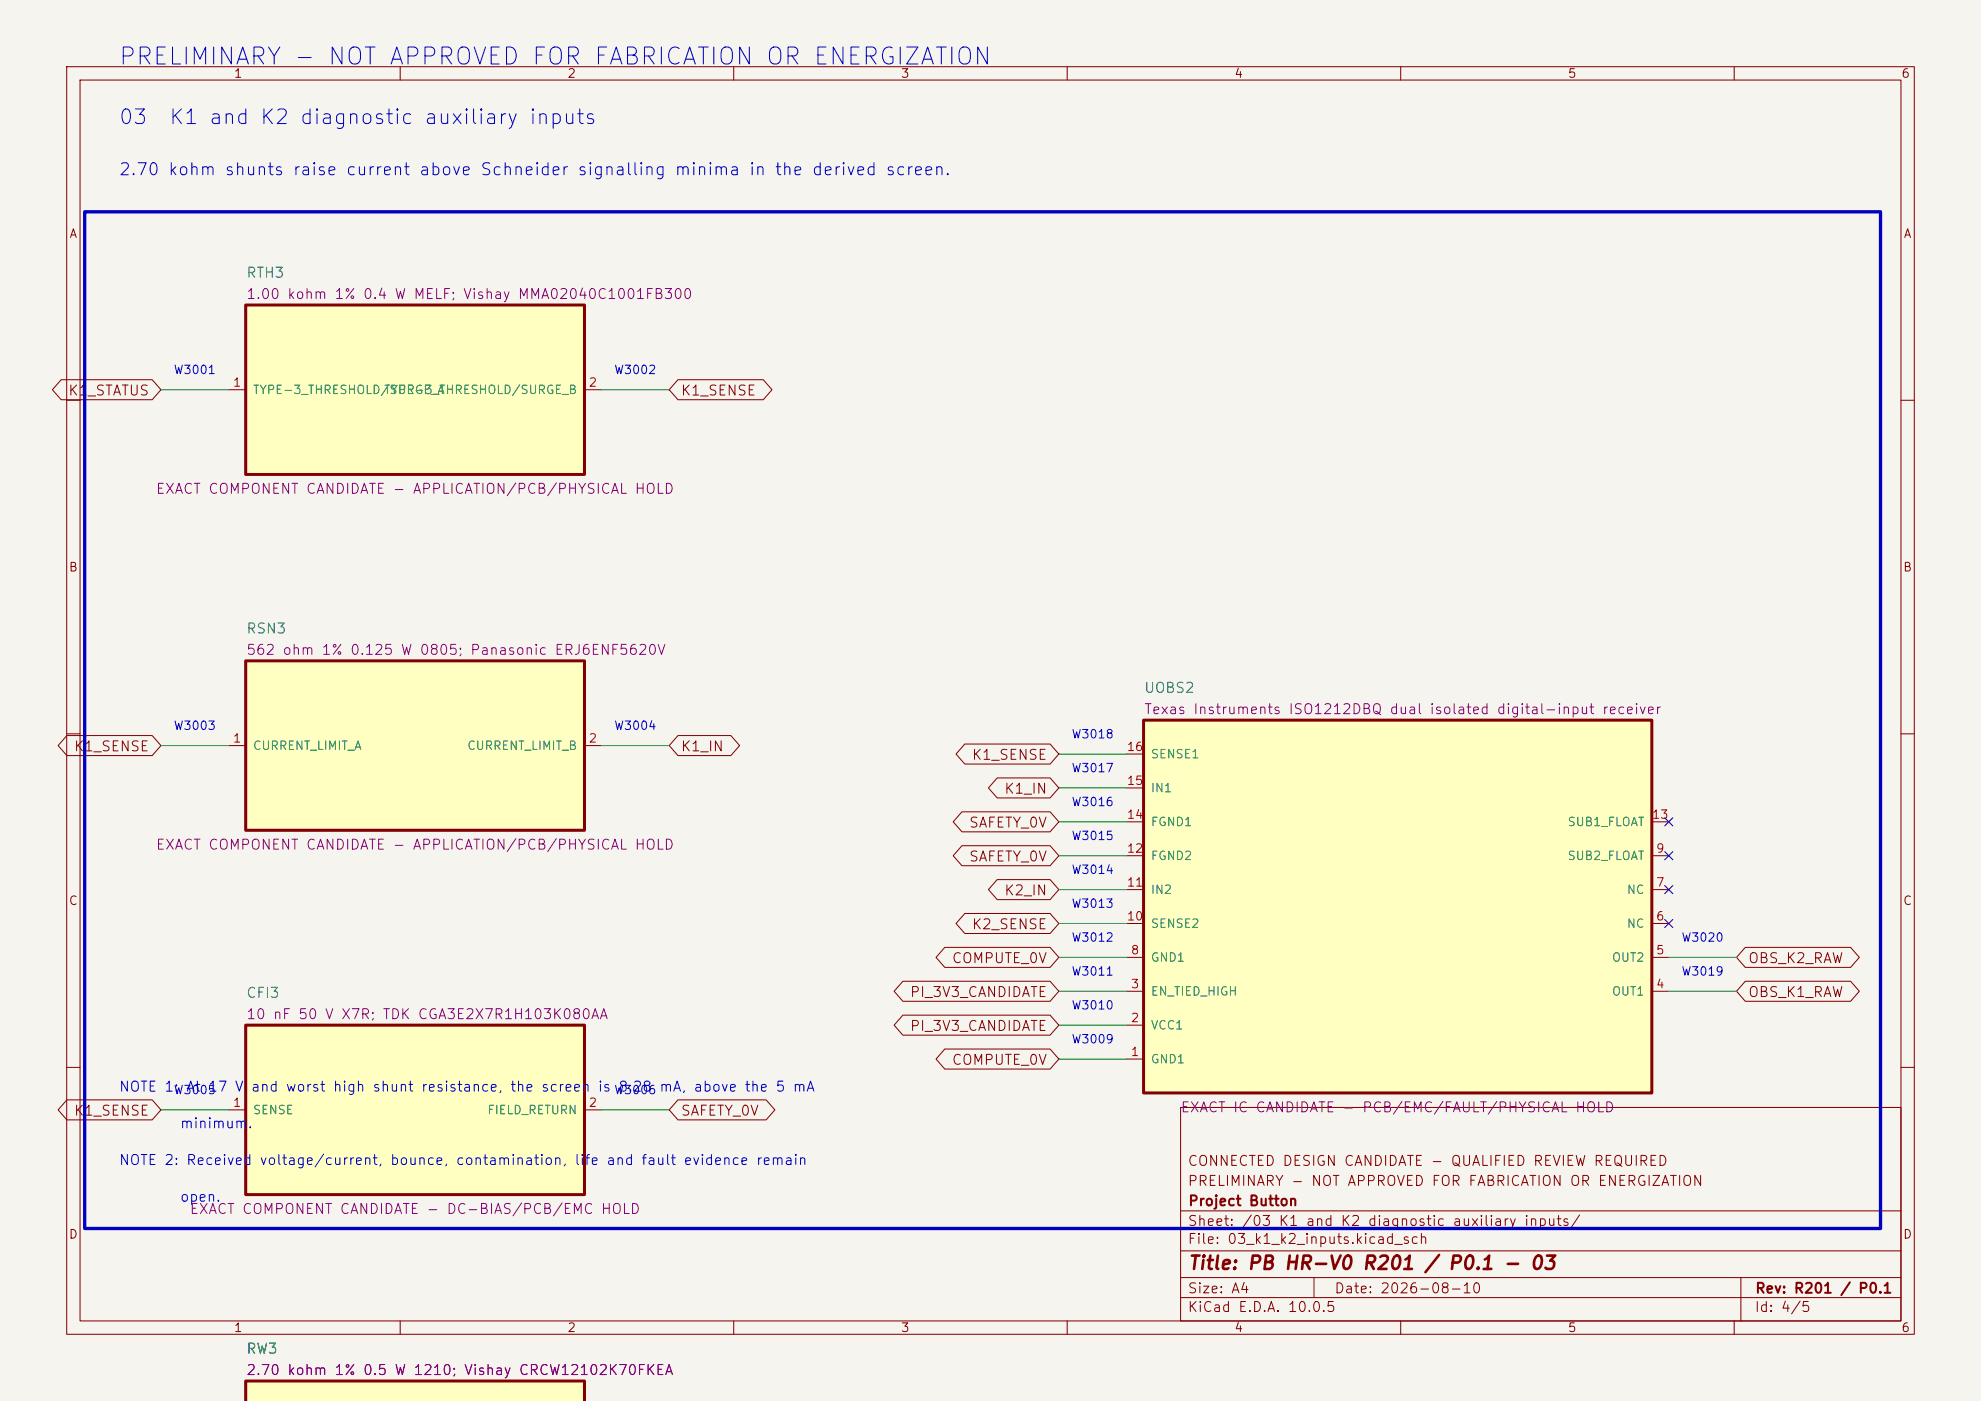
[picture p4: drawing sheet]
<svg xmlns="http://www.w3.org/2000/svg" width="297mm" height="210mm" viewBox="0 0 297 210" stroke-linecap="round" stroke-linejoin="round" font-family="sans-serif">
<path d="M0 0h297v210h-297z" fill="#f5f4ef" stroke="#f5f4ef" stroke-width=".15"/>
<g fill="none" stroke="#840000" stroke-width=".15">
<path d="M10 10h277v190h-277zM12 12h273v186h-273zM60 10v2M110 10v2M160 10v2M210 10v2M260 10v2M10 60h2M285 60h2M10 110h2M285 110h2M10 160h2"/>
<path d="M177 166h108v32h-108zM285 160h2M60 198v2M110 198v2M160 198v2M177 194.5h108M177 191.5h108M177 187.5h108M177 181.5h108M197 191.5v3M210 198v2M260 198v2"/>
<path d="M261 191.5v6.5"/>
</g>
<path d="M36.8 45.7h50.8v25.4h-50.8z" fill="#ffffc2"/>
<path d="M36.8 45.7h50.8v25.4h-50.8z" fill="none" stroke="#840000" stroke-width=".45"/>
<path d="M34.3 58.4h2.5M87.6 58.4h2.6" fill="none" stroke="#840000" stroke-width=".15"/>
<path d="M36.8 99.1h50.8v25.4h-50.8z" fill="#ffffc2"/>
<path d="M36.8 99.1h50.8v25.4h-50.8z" fill="none" stroke="#840000" stroke-width=".45"/>
<path d="M34.3 111.8h2.5M87.6 111.8h2.6" fill="none" stroke="#840000" stroke-width=".15"/>
<path d="M171.4 108h76.2v55.8h-76.2z" fill="#ffffc2"/>
<path d="M171.4 108h76.2v55.8h-76.2z" fill="none" stroke="#840000" stroke-width=".45"/>
<g fill="none" stroke="#840000" stroke-width=".15">
<path d="M168.9 118.1h2.5M168.9 113h2.5M168.9 138.4h2.5M168.9 133.4h2.5M168.9 128.3h2.5M168.9 123.2h2.5M247.6 138.4h2.6M247.6 133.4h2.6M247.6 128.3h2.6M247.6 123.2h2.6M168.9 158.8h2.5M168.9 153.7h2.5"/>
<path d="M168.9 148.6h2.5M168.9 143.5h2.5M247.6 148.6h2.6M247.6 143.5h2.6"/>
</g>
<path d="M36.8 207h50.8v3.1h-50.8z" fill="#ffffc2"/>
<path d="M36.8 210.1v-3.1h50.8v3.1" fill="none" stroke="#840000" stroke-width=".45"/>
<path d="M36.8 153.7h50.8v25.4h-50.8z" fill="#ffffc2"/>
<path d="M36.8 153.7h50.8v25.4h-50.8z" fill="none" stroke="#840000" stroke-width=".45"/>
<g fill="none" stroke="#840000" stroke-width=".15">
<path d="M9.2 56.9h13.6l1.3 1.5-1.3 1.5h-13.6l-1.3-1.5zM101.6 56.9h12.8l1.3 1.5-1.3 1.5h-12.8l-1.3-1.5zM10 110.3h12.8l1.3 1.5-1.3 1.5h-12.8l-1.3-1.5zM101.6 110.3h8l1.3 1.5-1.3 1.5h-8l-1.3-1.5zM144.6 111.5h12.8l1.3 1.5-1.3 1.5h-12.8l-1.3-1.5zM149.5 116.6h7.9l1.3 1.5-1.3 1.5h-7.9l-1.3-1.5zM144.2 121.7h13.2l1.3 1.5-1.3 1.5h-13.2l-1.3-1.5zM144.2 126.8h13.2l1.3 1.5-1.3 1.5h-13.2l-1.3-1.5zM144.6 136.9h12.8l1.3 1.5-1.3 1.5h-12.8l-1.3-1.5zM149.5 131.8h7.9l1.3 1.6-1.3 1.5h-7.9l-1.3-1.5zM135.4 152.2h22l1.3 1.5-1.3 1.5h-22l-1.4-1.5zM135.4 147.1h22l1.3 1.5-1.3 1.5h-22l-1.4-1.5z"/>
<path d="M141.6 157.2h15.8l1.3 1.6-1.3 1.5h-15.8l-1.3-1.5zM141.6 142h15.8l1.3 1.5-1.3 1.5h-15.8l-1.3-1.5zM261.7 147.1h15.8l1.3 1.5-1.3 1.5h-15.8l-1.4-1.5zM261.7 142h15.8l1.3 1.5-1.3 1.5h-15.8l-1.4-1.5zM10 164.9h12.8l1.3 1.5-1.3 1.5h-12.8l-1.3-1.5zM34.3 166.4h2.5M87.6 166.4h2.6M101.6 164.9h13.3l1.3 1.5-1.3 1.5h-13.3l-1.3-1.5z"/>
</g>
<g fill="none" stroke="#009600" stroke-width=".15">
<path d="M24.1 58.4h10.2M90.2 58.4h10.1M24.1 111.8h10.2M90.2 111.8h10.1M158.7 118.1h10.2M158.7 113h10.2M158.7 138.4h10.2M158.7 128.3h10.2M158.7 133.4h10.2M158.7 123.2h10.2M158.7 148.6h10.2M158.7 143.5h10.2"/>
<path d="M158.7 158.8h10.2M158.7 153.7h10.2M250.2 148.6h10.1M250.2 143.5h10.1M24.1 166.4h10.2M90.2 166.4h10.1"/>
</g>
<path d="M249.6 137.8l1.2 1.2M249.6 122.6l1.2 1.2M249.6 132.7l1.2 1.3M249.6 127.7l1.2 1.2M250.8 137.8l-1.2 1.2M250.8 122.6l-1.2 1.2M250.8 132.7l-1.2 1.3M250.8 127.7l-1.2 1.2" fill="none" stroke="#000084" stroke-width=".15"/>
<path d="M12.7 31.8h269.2v152.4h-269.2z" fill="none" stroke="#0000c2" stroke-width=".5"/>
<text font-size="2.5" fill="#0000c2" x="17.6" y="10.4">PRELIMINARY - NOT APPROVED FOR FABRICATION OR ENERGIZATION</text>
<g font-size="2.2" fill="#0000c2">
<text x="17.7" y="19.2">03</text>
<text x="25.2" y="19.2">K1 and K2 diagnostic auxiliary inputs</text>
</g>
<text font-size="2" fill="#840000" x="178" y="190.8">Title: PB HR-V0 R201 / P0.1 - 03</text>
<text font-size="1.8" fill="#0000c2" x="17.7" y="26.7">2.70 kohm shunts raise current above Schneider signalling minima in the derived screen.</text>
<g font-size="1.5" fill="#006464">
<text x="36.8" y="42">RTH3</text>
<text x="36.8" y="95.3">RSN3</text>
<text x="171.4" y="104.2">UOBS2</text>
<text x="36.8" y="150">CFI3</text>
<text x="36.8" y="203.3">RW3</text>
</g>
<g font-size="1.5" fill="#840084">
<text x="36.8" y="45.2">1.00 kohm 1% 0.4 W MELF; Vishay MMA02040C1001FB300</text>
<text x="23.3" y="74.4">EXACT COMPONENT CANDIDATE - APPLICATION/PCB/PHYSICAL HOLD</text>
<text x="36.8" y="98.5">562 ohm 1% 0.125 W 0805; Panasonic ERJ6ENF5620V</text>
<text x="171.4" y="107.4">Texas Instruments ISO1212DBQ dual isolated digital-input receiver</text>
<text x="23.3" y="127.7">EXACT COMPONENT CANDIDATE - APPLICATION/PCB/PHYSICAL HOLD</text>
<text x="36.8" y="153.2">10 nF 50 V X7R; TDK CGA3E2X7R1H103K080AA</text>
<text x="176.9" y="167.1">EXACT IC CANDIDATE - PCB/EMC/FAULT/PHYSICAL HOLD</text>
<text x="28.3" y="182.4">EXACT COMPONENT CANDIDATE - DC-BIAS/PCB/EMC HOLD</text>
<text x="36.8" y="206.5">2.70 kohm 1% 0.5 W 1210; Vishay CRCW12102K70FKEA</text>
</g>
<g font-size="1.5" fill="#840000">
<text x="10.1" y="59.7">K1_STATUS</text>
<text x="102" y="59.7">K1_SENSE</text>
<text x="11" y="113">K1_SENSE</text>
<text x="102" y="113">K1_IN</text>
<text x="145.6" y="114.3">K1_SENSE</text>
<text x="150.5" y="119.4">K1_IN</text>
<text x="145.2" y="124.4">SAFETY_0V</text>
<text x="145.2" y="129.5">SAFETY_0V</text>
<text x="150.5" y="134.6">K2_IN</text>
<text x="145.6" y="139.7">K2_SENSE</text>
<text x="136.3" y="149.8">PI_3V3_CANDIDATE</text>
<text x="142.6" y="144.8">COMPUTE_0V</text>
<text x="262" y="149.8">OBS_K1_RAW</text>
<text x="262" y="144.8">OBS_K2_RAW</text>
<text x="136.3" y="154.9">PI_3V3_CANDIDATE</text>
<text x="142.6" y="160">COMPUTE_0V</text>
<text x="11" y="167.6">K1_SENSE</text>
<text x="102" y="167.6">SAFETY_0V</text>
<text x="178" y="178.1">PRELIMINARY - NOT APPROVED FOR FABRICATION OR ENERGIZATION</text>
<text x="178" y="175.1">CONNECTED DESIGN CANDIDATE - QUALIFIED REVIEW REQUIRED</text>
<text x="178" y="184.1">Sheet: /03 K1 and K2 diagnostic auxiliary inputs/</text>
<text x="178" y="181.1">Project Button</text>
<text x="178" y="186.8">File: 03_k1_k2_inputs.kicad_sch</text>
<text x="178" y="197">KiCad E.D.A. 10.0.5</text>
<text x="178" y="194.2">Size: A4</text>
<text x="200" y="194.2">Date: 2026-08-10</text>
<text x="263" y="197">Id: 4/5</text>
<text x="263" y="194.2">Rev: R201 / P0.1</text>
</g>
<g font-size="1.5" fill="#0000c2">
<text x="17.7" y="164">NOTE 1: At 17 V</text>
<text x="37.5" y="164">and worst high shunt resistance, the screen is 8.28 mA, above the 5 mA</text>
<text x="26.9" y="169.5">minimum.</text>
<text x="17.7" y="175">NOTE 2: Received voltage/current, bounce, contamination, life and fault evidence remain</text>
<text x="26.9" y="180.5">open.</text>
</g>
<g font-size="1.3" fill="#840000">
<text x="35" y="12">1</text>
<text x="85" y="12">2</text>
<text x="135" y="12">3</text>
<text x="185" y="12">4</text>
<text x="235" y="12">5</text>
<text x="285" y="12">6</text>
<text x="10.3" y="36">A</text>
<text x="285.3" y="36">A</text>
<text x="10.2" y="86">B</text>
<text x="285.2" y="86">B</text>
<text x="10.2" y="136">C</text>
<text x="285.2" y="136">C</text>
<text x="10.2" y="186">D</text>
<text x="285.2" y="186">D</text>
<text x="35" y="200">1</text>
<text x="85" y="200">2</text>
<text x="135" y="200">3</text>
<text x="185" y="200">4</text>
<text x="235" y="200">5</text>
<text x="285" y="200">6</text>
</g>
<g font-size="1.3" fill="#0000c2">
<text x="25.9" y="56.4">W3001</text>
<text x="92" y="56.4">W3002</text>
<text x="25.9" y="109.7">W3003</text>
<text x="92" y="109.7">W3004</text>
<text x="160.6" y="111">W3018</text>
<text x="160.6" y="116.1">W3017</text>
<text x="160.6" y="121.2">W3016</text>
<text x="160.6" y="126.2">W3015</text>
<text x="160.6" y="131.3">W3014</text>
<text x="160.6" y="136.4">W3013</text>
<text x="160.6" y="141.5">W3012</text>
<text x="252" y="141.5">W3020</text>
<text x="160.6" y="146.6">W3011</text>
<text x="252" y="146.6">W3019</text>
<text x="160.6" y="151.6">W3010</text>
<text x="160.6" y="156.7">W3009</text>
<text x="25.9" y="164.3">W3005</text>
<text x="92" y="164.3">W3006</text>
</g>
<g font-size="1.3" fill="#a90000">
<text x="34.8" y="58.3">1</text>
<text x="88.2" y="58.3">2</text>
<text x="34.8" y="111.6">1</text>
<text x="88.2" y="111.6">2</text>
<text x="168.8" y="112.9">16</text>
<text x="168.8" y="118">15</text>
<text x="168.8" y="123.1">14</text>
<text x="247.6" y="123.1">13</text>
<text x="168.8" y="128.1">12</text>
<text x="248.2" y="128.1">9</text>
<text x="168.8" y="133.2">11</text>
<text x="248.2" y="133.2">7</text>
<text x="168.8" y="138.3">10</text>
<text x="169.4" y="143.4">8</text>
<text x="248.2" y="143.4">5</text>
<text x="248.2" y="138.3">6</text>
<text x="169.4" y="148.5">3</text>
<text x="248.2" y="148.5">4</text>
<text x="169.4" y="153.5">2</text>
<text x="169.4" y="158.6">1</text>
<text x="34.8" y="166.2">1</text>
<text x="88.2" y="166.2">2</text>
</g>
<g font-size="1.3" fill="#006464">
<text x="37.8" y="59.4">TYPE-3_THRESHOLD/SURGE_A</text>
<text x="57.5" y="59.4">TYPE-3_THRESHOLD/SURGE_B</text>
<text x="37.8" y="112.7">CURRENT_LIMIT_A</text>
<text x="69.9" y="112.7">CURRENT_LIMIT_B</text>
<text x="172.4" y="114">SENSE1</text>
<text x="172.4" y="119.1">IN1</text>
<text x="172.4" y="124.2">FGND1</text>
<text x="234.9" y="124.2">SUB1_FLOAT</text>
<text x="172.4" y="129.2">FGND2</text>
<text x="234.9" y="129.2">SUB2_FLOAT</text>
<text x="172.4" y="134.3">IN2</text>
<text x="243.8" y="134.3">NC</text>
<text x="172.4" y="139.4">SENSE2</text>
<text x="243.8" y="139.4">NC</text>
<text x="172.4" y="149.6">EN_TIED_HIGH</text>
<text x="172.4" y="144.5">GND1</text>
<text x="241.6" y="149.6">OUT1</text>
<text x="241.6" y="144.5">OUT2</text>
<text x="172.4" y="154.6">VCC1</text>
<text x="172.4" y="159.7">GND1</text>
<text x="37.8" y="167.3">SENSE</text>
<text x="73" y="167.3">FIELD_RETURN</text>
</g>
</svg>
